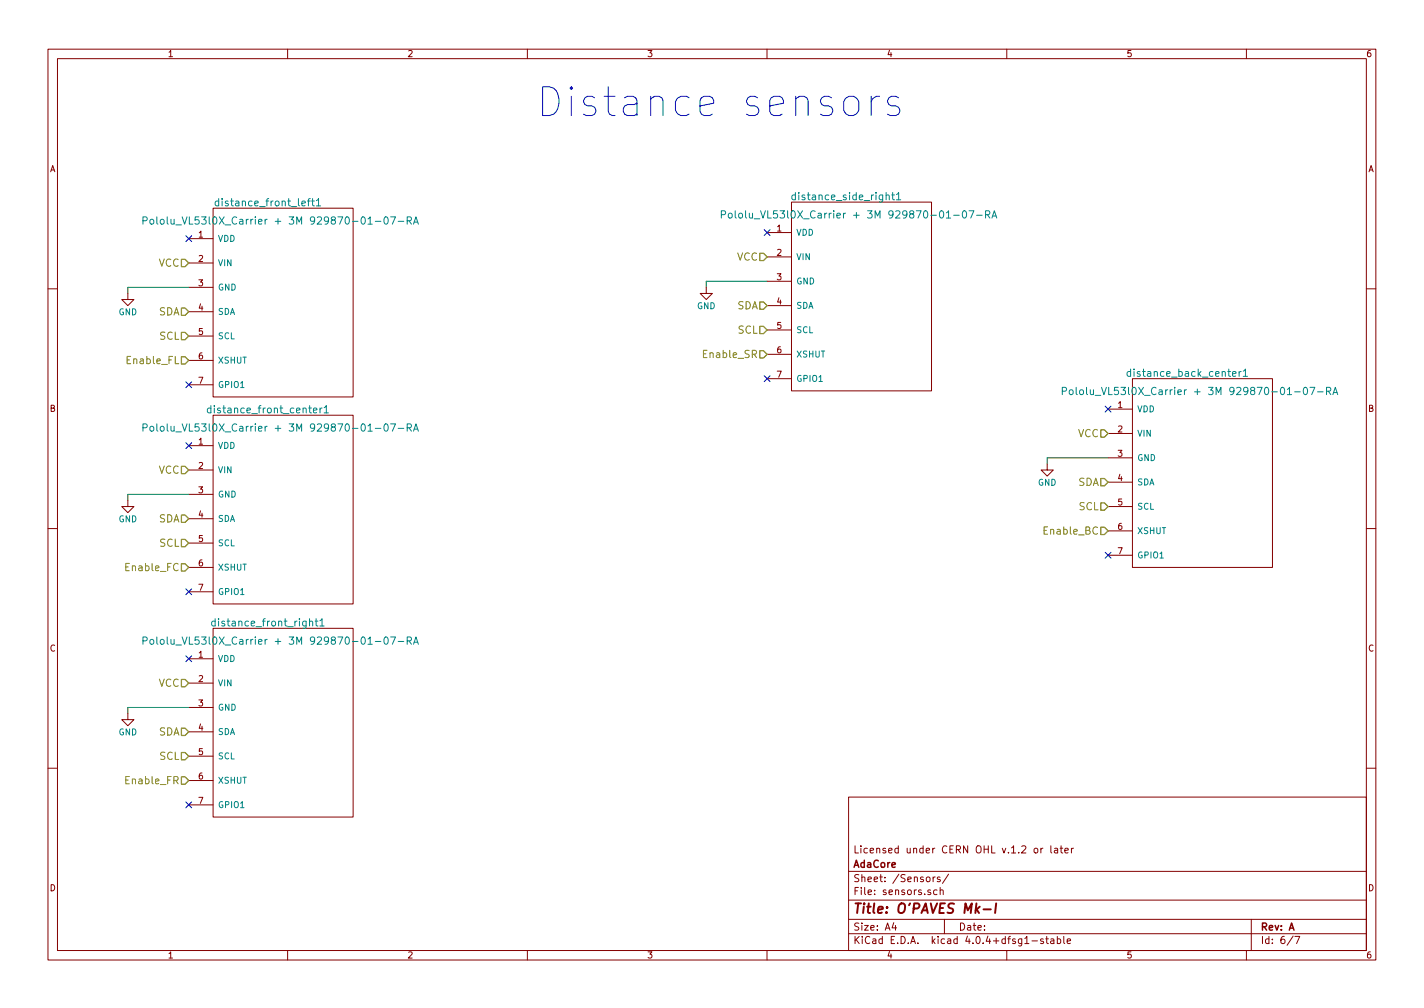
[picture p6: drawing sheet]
EESchema Schematic File Version 2
LIBS:power
LIBS:device
LIBS:transistors
LIBS:conn
LIBS:linear
LIBS:regul
LIBS:74xx
LIBS:cmos4000
LIBS:adc-dac
LIBS:memory
LIBS:xilinx
LIBS:microcontrollers
LIBS:dsp
LIBS:microchip
LIBS:analog_switches
LIBS:motorola
LIBS:texas
LIBS:intel
LIBS:audio
LIBS:interface
LIBS:digital-audio
LIBS:philips
LIBS:display
LIBS:cypress
LIBS:siliconi
LIBS:opto
LIBS:atmel
LIBS:contrib
LIBS:valves
LIBS:OPAVES_components
LIBS:stm32
LIBS:battery_management
LIBS:logo
LIBS:motor_drivers
LIBS:nordicsemi
LIBS:nxp_armmcu
LIBS:powerint
LIBS:Power_Management
LIBS:references
LIBS:silabs
LIBS:stm8
LIBS:switches
LIBS:transf
LIBS:video
LIBS:Worldsemi
LIBS:Xicor
LIBS:Zilog
LIBS:MK1-cache
EELAYER 25 0
EELAYER END
$Descr A4 11693 8268
encoding utf-8
Sheet 6 7
Title "O'PAVES Mk-I"
Date ""
Rev "A"
Comp "AdaCore"
Comment1 "Licensed under CERN OHL v.1.2 or later"
Comment2 ""
Comment3 ""
Comment4 ""
$EndDescr
$Comp
L Pololu_VL53l0X_Carrier distance_front_center1
U 1 1
P 1750 3400
F 0 "distance_front_center1" H 2200 3450 60  0000 C CNN
F 1 "Pololu_VL53l0X_Carrier + 3M 929870-01-07-RA" H 2300 3300 60  0000 C CNN
F 2 "OPAVES_Footprints:Pololu_VL53L0x_Carrier" H 1750 3350 60  0001 C CNN
F 3 "" H 1750 3350 60  0001 C CNN
	1    1750 3400
	1    0    0    -1  
$EndComp
$Comp
L Pololu_VL53l0X_Carrier distance_front_right1
U 1 1
P 1750 5150
F 0 "distance_front_right1" H 2200 5200 60  0000 C CNN
F 1 "Pololu_VL53l0X_Carrier + 3M 929870-01-07-RA" H 2300 5050 60  0000 C CNN
F 2 "OPAVES_Footprints:Pololu_VL53L0x_Carrier" H 1750 5100 60  0001 C CNN
F 3 "" H 1750 5100 60  0001 C CNN
	1    1750 5150
	1    0    0    -1  
$EndComp
$Comp
L Pololu_VL53l0X_Carrier distance_front_left1
U 1 1
P 1750 1700
F 0 "distance_front_left1" H 2200 1750 60  0000 C CNN
F 1 "Pololu_VL53l0X_Carrier + 3M 929870-01-07-RA" H 2300 1600 60  0000 C CNN
F 2 "OPAVES_Footprints:Pololu_VL53L0x_Carrier" H 1750 1650 60  0001 C CNN
F 3 "" H 1750 1650 60  0001 C CNN
	1    1750 1700
	1    0    0    -1  
$EndComp
$Comp
L Pololu_VL53l0X_Carrier distance_back_center1
U 1 1
P 9300 3100
F 0 "distance_back_center1" H 9750 3150 60  0000 C CNN
F 1 "Pololu_VL53l0X_Carrier + 3M 929870-01-07-RA" H 9850 3000 60  0000 C CNN
F 2 "OPAVES_Footprints:Pololu_VL53L0x_Carrier" H 9300 3050 60  0001 C CNN
F 3 "" H 9300 3050 60  0001 C CNN
	1    9300 3100
	1    0    0    -1  
$EndComp
$Comp
L Pololu_VL53l0X_Carrier distance_side_right1
U 1 1
P 6500 1650
F 0 "distance_side_right1" H 6950 1700 60  0000 C CNN
F 1 "Pololu_VL53l0X_Carrier + 3M 929870-01-07-RA" H 7050 1550 60  0000 C CNN
F 2 "OPAVES_Footprints:Pololu_VL53L0x_Carrier" H 6500 1600 60  0001 C CNN
F 3 "" H 6500 1600 60  0001 C CNN
	1    6500 1650
	1    0    0    -1  
$EndComp
Text HLabel 1550 2150 0    60   Input ~ 0
VCC
Text HLabel 1550 3850 0    60   Input ~ 0
VCC
Text HLabel 1550 5600 0    60   Input ~ 0
VCC
Text HLabel 6300 2100 0    60   Input ~ 0
VCC
Text HLabel 9100 3550 0    60   Input ~ 0
VCC
NoConn ~ 9100 3350
NoConn ~ 6300 1900
NoConn ~ 1550 1950
NoConn ~ 1550 3650
NoConn ~ 1550 5400
NoConn ~ 1550 4850
NoConn ~ 1550 6600
NoConn ~ 1550 3150
NoConn ~ 6300 3100
NoConn ~ 9100 4550
Text HLabel 1550 6000 0    60   Input ~ 0
SDA
Text HLabel 1550 6200 0    60   Input ~ 0
SCL
Wire Wire Line
	1550 5800 1050 5800
Wire Wire Line
	1050 5800 1050 5850
$Comp
L GND #PWR025
U 1 1
P 1050 5850
F 0 "#PWR025" H 1050 5600 50  0001 C CNN
F 1 "GND" H 1050 5700 50  0000 C CNN
F 2 "" H 1050 5850 50  0000 C CNN
F 3 "" H 1050 5850 50  0000 C CNN
	1    1050 5850
	1    0    0    -1  
$EndComp
Text HLabel 1550 4250 0    60   Input ~ 0
SDA
Text HLabel 1550 4450 0    60   Input ~ 0
SCL
Wire Wire Line
	1550 4050 1050 4050
Wire Wire Line
	1050 4050 1050 4100
$Comp
L GND #PWR026
U 1 1
P 1050 4100
F 0 "#PWR026" H 1050 3850 50  0001 C CNN
F 1 "GND" H 1050 3950 50  0000 C CNN
F 2 "" H 1050 4100 50  0000 C CNN
F 3 "" H 1050 4100 50  0000 C CNN
	1    1050 4100
	1    0    0    -1  
$EndComp
Text HLabel 1550 2550 0    60   Input ~ 0
SDA
Text HLabel 1550 2750 0    60   Input ~ 0
SCL
Wire Wire Line
	1550 2350 1050 2350
Wire Wire Line
	1050 2350 1050 2400
$Comp
L GND #PWR027
U 1 1
P 1050 2400
F 0 "#PWR027" H 1050 2150 50  0001 C CNN
F 1 "GND" H 1050 2250 50  0000 C CNN
F 2 "" H 1050 2400 50  0000 C CNN
F 3 "" H 1050 2400 50  0000 C CNN
	1    1050 2400
	1    0    0    -1  
$EndComp
Text HLabel 6300 2500 0    60   Input ~ 0
SDA
Text HLabel 6300 2700 0    60   Input ~ 0
SCL
Wire Wire Line
	6300 2300 5800 2300
Wire Wire Line
	5800 2300 5800 2350
$Comp
L GND #PWR028
U 1 1
P 5800 2350
F 0 "#PWR028" H 5800 2100 50  0001 C CNN
F 1 "GND" H 5800 2200 50  0000 C CNN
F 2 "" H 5800 2350 50  0000 C CNN
F 3 "" H 5800 2350 50  0000 C CNN
	1    5800 2350
	1    0    0    -1  
$EndComp
Text HLabel 9100 3950 0    60   Input ~ 0
SDA
Text HLabel 9100 4150 0    60   Input ~ 0
SCL
Wire Wire Line
	9100 3750 8600 3750
Wire Wire Line
	8600 3750 8600 3800
$Comp
L GND #PWR029
U 1 1
P 8600 3800
F 0 "#PWR029" H 8600 3550 50  0001 C CNN
F 1 "GND" H 8600 3650 50  0000 C CNN
F 2 "" H 8600 3800 50  0000 C CNN
F 3 "" H 8600 3800 50  0000 C CNN
	1    8600 3800
	1    0    0    -1  
$EndComp
Text HLabel 1550 2950 0    60   Input ~ 0
Enable_FL
Text HLabel 1550 4650 0    60   Input ~ 0
Enable_FC
Text HLabel 1550 6400 0    60   Input ~ 0
Enable_FR
Text HLabel 6300 2900 0    60   Input ~ 0
Enable_SR
Text HLabel 9100 4350 0    60   Input ~ 0
Enable_BC
Text Notes 4400 950  0    236  ~ 0
Distance sensors
$EndSCHEMATC
